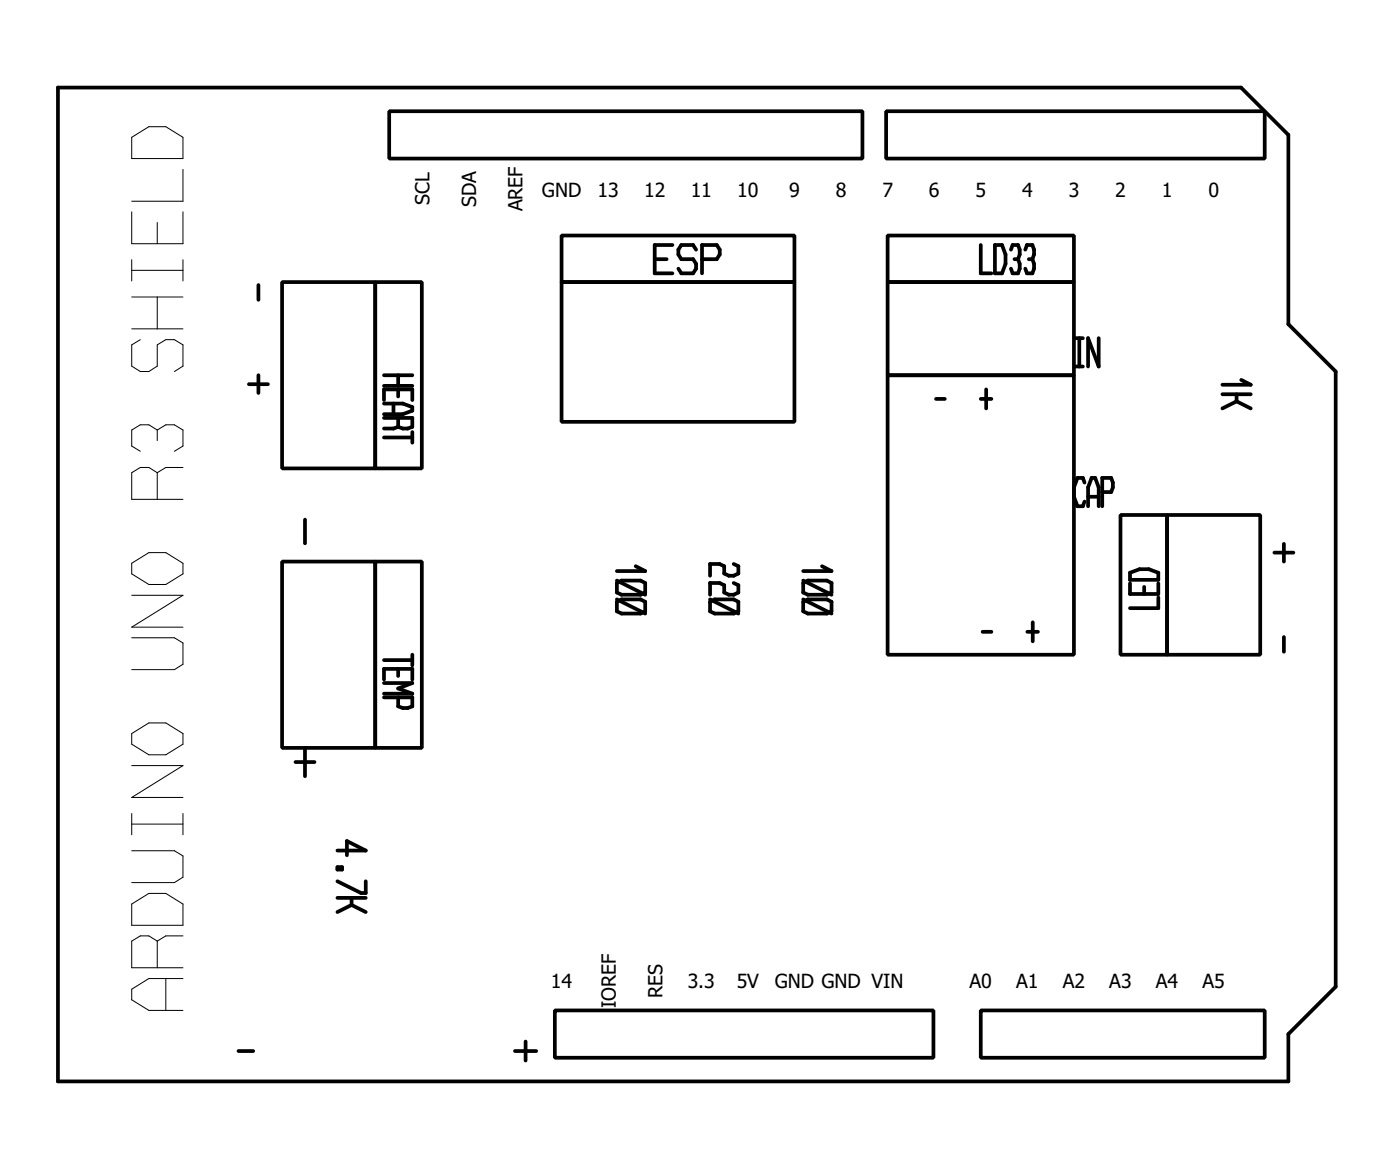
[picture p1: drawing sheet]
<svg xmlns="http://www.w3.org/2000/svg" width="75mm" height="63mm" viewBox="0 0 75 63" stroke-linecap="round" stroke-linejoin="round" font-family="sans-serif">
<g fill="none" stroke="#000" stroke-width=".2">
<path d="M3.1 4.7h63.5l2.5 2.5v10.2l2.6 2.5v33.1l-2.6 2.5v2.5h-66zM13.9 15.3v.8M15.1 15.1h5v10h-5zM20.1 15.1h2.5v10h-2.5zM20.9 6h25.4v2.5h-25.4zM30.1 15.1h12.5v7.5h-12.5zM30.1 12.6h12.5v2.5h-12.5zM35.1 13.9h.7M36.1 13.1h-1v1.6h1M37.4 13.4l-.2-.3h-.6l-.2 .3v.3l.2 .2h.6l.2 .3v.2l-.2 .3h-.6l-.2-.3M37.7 13.9h.8l.1-.2v-.3l-.1-.3h-.8v1.6M47.6 6h20.3v2.5h-20.3z"/>
<path d="M47.6 15.1h10v5h-10zM47.6 12.6h10v2.5h-10zM52.6 13.1v1.6h.6M53.4 13.1h.4l.2 .6v.5l-.2 .5h-.4zM54.3 13.4v-.3h.3l.1 .3-.1 .5M54.4 13.9h.2M54.6 13.9l.1 .3-.1 .5h-.3v-.3M55 13.4l.1-.3h.3l.1 .3-.1 .5M55.2 13.9h.2M55.4 13.9l.1 .3-.1 .5h-.3l-.1-.3M57.7 18.1h.4M57.7 19.7h.4"/>
<path d="M57.9 18.1v1.6M59 18.1v1.6l-.6-1.6v1.6M13.4 20.6h1M13.9 20.1v1M15.1 30.1h5v10h-5zM16.4 27.9v1.3M20.1 30.1h2.5v10h-2.5zM20.6 20.1h1.5M20.6 20.7h1.5M20.6 37.4h1.5v.5l-.2 .1-.5-.1v-.5M20.6 21.5v-.6h1.5v.6M20.6 36.5v-.6h1.5v.6"/>
<path d="M20.6 21.7h1l.5 .1v.2l-.5 .2h-1M20.6 22.4h1.5v.5l-.2 .1-.5-.1M20.6 23.5h1.5M20.6 35.4h1.5M20.6 36.7h1.5l-.7 .2 .7 .3h-1.5M21.1 21.7v.5M21.4 20.1v.6M21.4 20.9v.4M21.4 22.4v.5M21.4 35.9v.4M21.4 22.9l-.8 .1M22.1 23.2v.6"/>
<path d="M22.1 35.1v.6M33.1 31.3l.3-.1h1l.2 .1v.5l-.2 .1h-1l-.3-.1zM33.1 32.3l.3-.1h1l.2 .1v.5l-.2 .1h-1l-.3-.1zM33.1 31.2l1.5 .7M33.1 32.2l1.5 .7M34.1 30.4l.5 .2h-1.5M38.1 32.3l.3-.1h1l.2 .1v.5l-.2 .1h-1l-.3-.1zM38.1 32.2l1.5 .7M39.4 30.3l.2 .1v.4l-.5 .1-.2-.1v-.4l-.3-.1h-.5v.6M39.4 31.3l.2 .1v.4l-.5 .1-.2-.1v-.4l-.3-.1h-.5v.6M43.1 31.3l.3-.1h1l.2 .1v.5l-.2 .1h-1l-.3-.1zM43.1 32.3l.3-.1h1l.2 .1v.5l-.2 .1h-1l-.3-.1z"/>
<path d="M43.1 31.2l1.5 .7M43.1 32.2l1.5 .7M44.1 30.4l.5 .2h-1.5M47.6 20.1h10v15h-10zM50.2 21.4h.5M52.6 21.4h.6M52.7 33.9h.5M52.9 20.9v1M55.1 33.9h.6M55.4 33.4v1M58.2 25.9l-.1-.3h-.3l-.2 .6v.5l.2 .5h.3l.1-.3M58.4 27.2v-1l.2-.6h.2l.2 .6v1"/>
<path d="M58.4 26.7h.6M59.2 26.4h.4l.1-.2-.1-.6h-.4v1.6M60.1 27.6h2.5v7.5h-2.5zM60.6 30.7l.6-.2h.5l.5 .2v.4h-1.6zM60.6 31.3v.6h1.6v-.6M61.4 31.5v.4M62.2 32.1v.5h-1.6M62.6 27.6h5v7.5h-5zM65.6 21.2h1.5M66.4 21.5l.7 .4M66.4 21.5l-.8 .4M66.4 21.2v.3"/>
<path d="M66.6 20.4l.5 .2h-1.5M68.4 29.7h1M68.9 29.2v.9M68.9 34.2v.8M12.8 56.4h.8M15.9 40.9h1M16.4 40.1v1.6M18.1 45.6h1.5l-1-.5v.8M18.1 46.5h.3v.2h-.3zM18.1 47.3l1.3 .6h.2v-.6M18.1 48.2h1.5M18.9 48.6l.7 .3"/>
<path d="M18.9 48.6l-.8 .3M18.9 48.2v.4M27.6 56.4h1.2M28.2 55.9v1M29.8 54.2h20.3v2.6h-20.3zM52.6 54.2h15.3v2.6h-15.3z"/>
</g>
<g fill="none" stroke="#000" stroke-width=".05">
<path d="M7.1 7.4l.9-.6h.9l.9 .6v1.1h-2.7zM7.1 11.4v1.7h2.7v-1.7M7.1 13.9v1.2M7.1 17.6h2.7M7.1 15.9h2.7M7.1 14.5h2.7M7.5 18.2l-.4 .3v1.1l.4 .3h.5l.4-.3v-1.1l.5-.3h.5l.4 .3v1.1l-.4 .3M8.4 11.9v1.2M8.4 15.9v1.7M9.8 9.1v1.7h-2.7M9.8 13.9v1.2M7.1 30.2l.9-.5h.9l.9 .5v.6l-.9 .6h-.9l-.9-.6z"/>
<path d="M7.1 39.4l.9-.6h.9l.9 .6v.5l-.9 .6h-.9l-.9-.6zM7.1 34.2h2.3l.4 .3v1.1l-.4 .3h-2.3M7.1 31.9h2.7l-2.7 1.8h2.7M8.4 23.1l-.4-.3h-.5l-.4 .3v.8l.4 .3M8.4 25.4l-.4-.3h-.5l-.4 .3v1.4h2.7M8.4 23.1v.5M8.4 25.4v1.4M8.4 23.1l.5-.3h.5l.4 .3v.8l-.4 .3M9.8 25.1h-.9l-.5 .3M7.1 43.7v1.1M7.1 48.5l.9-.6h.9l.9 .6v1.2h-2.7zM7.1 45.7h2.3l.4 .2v1.2l-.4 .3h-2.3"/>
<path d="M7.1 44.2h2.7M7.1 41.1h2.7l-2.7 1.7h2.7M8.4 50.5l-.4-.3h-.5l-.4 .3v1.4h2.7M8.4 50.5v1.4M8.9 52.5v1.7M9.8 52.5h-1.8l-.9 .6v.6l.9 .5h1.8M9.8 50.2h-.9l-.5 .3M9.8 43.7v1.1"/>
</g>
<g font-size="1.3">
<text x="23" y="11" transform="rotate(-90 23 11)">SCL</text>
<text x="25.5" y="11.1" transform="rotate(-90 25.5 11.1)">SDA</text>
<text x="28" y="11.3" transform="rotate(-90 28 11.3)">AREF</text>
<text x="29.1" y="10.6">GND 13</text>
<text x="34.6" y="10.6">12</text>
<text x="37.1" y="10.6">11</text>
<text x="39.6" y="10.6">10</text>
<text x="42.4" y="10.6">9</text>
<text x="44.9" y="10.6">8</text>
<text x="47.4" y="10.6">7</text>
<text x="49.9" y="10.6">6</text>
<text x="52.4" y="10.6">5</text>
<text x="54.9" y="10.6">4</text>
<text x="57.4" y="10.6">3</text>
<text x="59.9" y="10.6">2</text>
<text x="62.4" y="10.6">1</text>
<text x="64.9" y="10.6">0</text>
<text x="29.6" y="53">14</text>
<text x="35.5" y="53.5" transform="rotate(-90 35.5 53.5)">RES</text>
<text x="36.9" y="53">3.3</text>
<text x="39.5" y="53">5V GND GND VIN</text>
<text x="52" y="53">A0</text>
<text x="54.5" y="53">A1</text>
<text x="57" y="53">A2</text>
<text x="59.5" y="53">A3</text>
<text x="62" y="53">A4</text>
<text x="64.5" y="53">A5</text>
<text x="33" y="54.1" transform="rotate(-90 33 54.1)">IOREF</text>
</g>
</svg>
